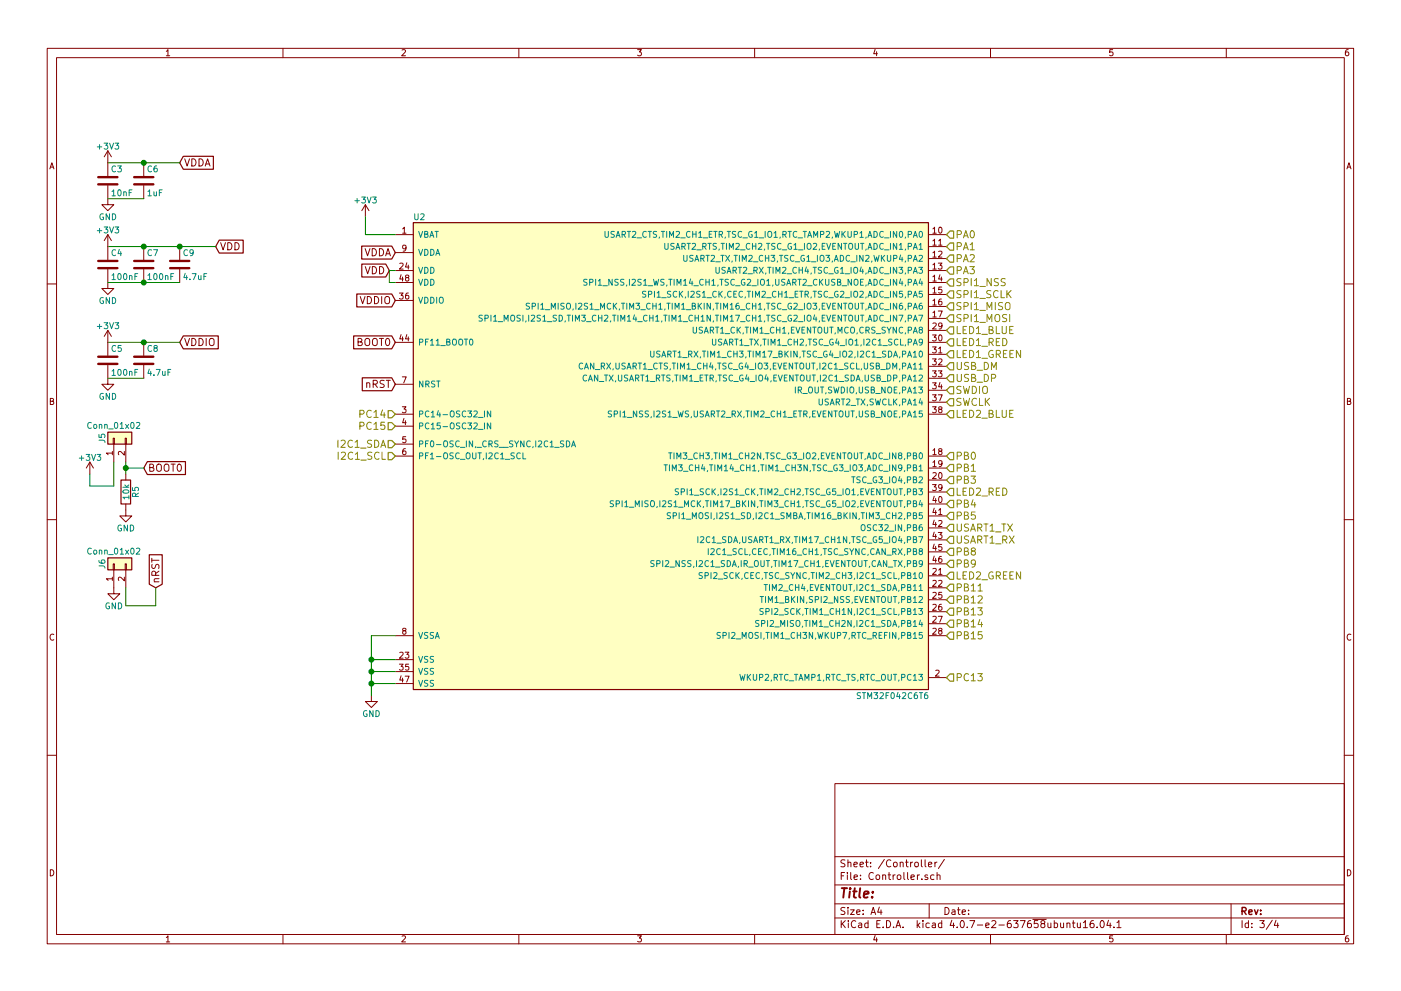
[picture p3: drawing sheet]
EESchema Schematic File Version 2
LIBS:power
LIBS:device
LIBS:switches
LIBS:relays
LIBS:motors
LIBS:transistors
LIBS:conn
LIBS:linear
LIBS:regul
LIBS:74xx
LIBS:cmos4000
LIBS:adc-dac
LIBS:memory
LIBS:xilinx
LIBS:microcontrollers
LIBS:dsp
LIBS:microchip
LIBS:analog_switches
LIBS:motorola
LIBS:texas
LIBS:intel
LIBS:audio
LIBS:interface
LIBS:digital-audio
LIBS:philips
LIBS:display
LIBS:cypress
LIBS:siliconi
LIBS:opto
LIBS:atmel
LIBS:contrib
LIBS:valves
LIBS:ozsecdev
LIBS:InitialDesign-cache
EELAYER 25 0
EELAYER END
$Descr A4 11693 8268
encoding utf-8
Sheet 3 4
Title ""
Date ""
Rev ""
Comp ""
Comment1 ""
Comment2 ""
Comment3 ""
Comment4 ""
$EndDescr
$Comp
L STM32F042C6T6 U2
U 1 1
P 5600 3850
F 0 "U2" H 3500 5900 50  0000 C CNN
F 1 "STM32F042C6T6" H 7450 1900 50  0000 C CNN
F 2 "Housings_QFP:LQFP-48_7x7mm_Pitch0.5mm" H 5400 1850 50  0001 C CIN
F 3 "" H 5600 4100 50  0000 C CNN
	1    5600 3850
	1    0    0    -1  
$EndComp
Text HLabel 7900 3350 2    60   Input ~ 0
SWCLK
Text HLabel 7900 3250 2    60   Input ~ 0
SWDIO
Text HLabel 7900 2350 2    60   Input ~ 0
SPI1_NSS
Text HLabel 7900 2450 2    60   Input ~ 0
SPI1_SCLK
Text HLabel 7900 2550 2    60   Input ~ 0
SPI1_MISO
Text HLabel 7900 2650 2    60   Input ~ 0
SPI1_MOSI
Text HLabel 3300 3700 0    60   Input ~ 0
I2C1_SDA
Text HLabel 3300 3800 0    60   Input ~ 0
I2C1_SCL
Text HLabel 7900 4500 2    60   Input ~ 0
USART1_RX
Text HLabel 7900 4400 2    60   Input ~ 0
USART1_TX
Text HLabel 7900 2750 2    60   Input ~ 0
LED1_BLUE
Text HLabel 7900 2850 2    60   Input ~ 0
LED1_RED
Text HLabel 7900 2950 2    60   Input ~ 0
LED1_GREEN
Text HLabel 7900 3050 2    60   Input ~ 0
USB_DM
Text HLabel 7900 3150 2    60   Input ~ 0
USB_DP
Text HLabel 7900 3450 2    60   Input ~ 0
LED2_BLUE
Text HLabel 7900 4100 2    60   Input ~ 0
LED2_RED
Text HLabel 7900 4800 2    60   Input ~ 0
LED2_GREEN
$Comp
L GND #PWR018
U 1 1
P 3100 5800
F 0 "#PWR018" H 3100 5550 50  0001 C CNN
F 1 "GND" H 3100 5650 50  0000 C CNN
F 2 "" H 3100 5800 50  0001 C CNN
F 3 "" H 3100 5800 50  0001 C CNN
	1    3100 5800
	1    0    0    -1  
$EndComp
Wire Wire Line
	3300 5300 3100 5300
Wire Wire Line
	3100 5300 3100 5800
Wire Wire Line
	3300 5500 3100 5500
Connection ~ 3100 5500
Wire Wire Line
	3300 5600 3100 5600
Connection ~ 3100 5600
Wire Wire Line
	3300 5700 3100 5700
Connection ~ 3100 5700
Text GLabel 3300 2100 0    60   Input ~ 0
VDDA
Text GLabel 3250 2250 0    60   Input ~ 0
VDD
Wire Wire Line
	3300 2250 3250 2250
Wire Wire Line
	3250 2250 3250 2350
Wire Wire Line
	3250 2350 3300 2350
Text GLabel 3300 2500 0    60   Input ~ 0
VDDIO
Text GLabel 1500 1350 2    60   Input ~ 0
VDDA
$Comp
L C C3
U 1 1
P 900 1500
F 0 "C3" H 925 1600 50  0000 L CNN
F 1 "10nF" H 925 1400 50  0000 L CNN
F 2 "Capacitors_SMD:C_0805" H 938 1350 50  0001 C CNN
F 3 "" H 900 1500 50  0001 C CNN
	1    900  1500
	1    0    0    -1  
$EndComp
$Comp
L C C6
U 1 1
P 1200 1500
F 0 "C6" H 1225 1600 50  0000 L CNN
F 1 "1uF" H 1225 1400 50  0000 L CNN
F 2 "Capacitors_SMD:C_0805" H 1238 1350 50  0001 C CNN
F 3 "" H 1200 1500 50  0001 C CNN
	1    1200 1500
	1    0    0    -1  
$EndComp
Text GLabel 1800 2050 2    60   Input ~ 0
VDD
$Comp
L C C4
U 1 1
P 900 2200
F 0 "C4" H 925 2300 50  0000 L CNN
F 1 "100nF" H 925 2100 50  0000 L CNN
F 2 "Capacitors_SMD:C_0805" H 938 2050 50  0001 C CNN
F 3 "" H 900 2200 50  0001 C CNN
	1    900  2200
	1    0    0    -1  
$EndComp
$Comp
L C C7
U 1 1
P 1200 2200
F 0 "C7" H 1225 2300 50  0000 L CNN
F 1 "100nF" H 1225 2100 50  0000 L CNN
F 2 "Capacitors_SMD:C_0805" H 1238 2050 50  0001 C CNN
F 3 "" H 1200 2200 50  0001 C CNN
	1    1200 2200
	1    0    0    -1  
$EndComp
$Comp
L C C9
U 1 1
P 1500 2200
F 0 "C9" H 1525 2300 50  0000 L CNN
F 1 "4.7uF" H 1525 2100 50  0000 L CNN
F 2 "Capacitors_SMD:C_0805" H 1538 2050 50  0001 C CNN
F 3 "" H 1500 2200 50  0001 C CNN
	1    1500 2200
	1    0    0    -1  
$EndComp
Text GLabel 1500 2850 2    60   Input ~ 0
VDDIO
$Comp
L C C5
U 1 1
P 900 3000
F 0 "C5" H 925 3100 50  0000 L CNN
F 1 "100nF" H 925 2900 50  0000 L CNN
F 2 "Capacitors_SMD:C_0805" H 938 2850 50  0001 C CNN
F 3 "" H 900 3000 50  0001 C CNN
	1    900  3000
	1    0    0    -1  
$EndComp
$Comp
L C C8
U 1 1
P 1200 3000
F 0 "C8" H 1225 3100 50  0000 L CNN
F 1 "4.7uF" H 1225 2900 50  0000 L CNN
F 2 "Capacitors_SMD:C_0805" H 1238 2850 50  0001 C CNN
F 3 "" H 1200 3000 50  0001 C CNN
	1    1200 3000
	1    0    0    -1  
$EndComp
Wire Wire Line
	900  1350 1500 1350
Wire Wire Line
	900  2050 1800 2050
Wire Wire Line
	900  2850 1500 2850
$Comp
L GND #PWR019
U 1 1
P 900 1650
F 0 "#PWR019" H 900 1400 50  0001 C CNN
F 1 "GND" H 900 1500 50  0000 C CNN
F 2 "" H 900 1650 50  0001 C CNN
F 3 "" H 900 1650 50  0001 C CNN
	1    900  1650
	1    0    0    -1  
$EndComp
$Comp
L GND #PWR020
U 1 1
P 900 2350
F 0 "#PWR020" H 900 2100 50  0001 C CNN
F 1 "GND" H 900 2200 50  0000 C CNN
F 2 "" H 900 2350 50  0001 C CNN
F 3 "" H 900 2350 50  0001 C CNN
	1    900  2350
	1    0    0    -1  
$EndComp
$Comp
L GND #PWR021
U 1 1
P 900 3150
F 0 "#PWR021" H 900 2900 50  0001 C CNN
F 1 "GND" H 900 3000 50  0000 C CNN
F 2 "" H 900 3150 50  0001 C CNN
F 3 "" H 900 3150 50  0001 C CNN
	1    900  3150
	1    0    0    -1  
$EndComp
Wire Wire Line
	1200 1650 900  1650
Wire Wire Line
	900  2350 1500 2350
Wire Wire Line
	1200 3150 900  3150
Connection ~ 1200 2350
$Comp
L +3V3 #PWR022
U 1 1
P 3050 1800
F 0 "#PWR022" H 3050 1650 50  0001 C CNN
F 1 "+3V3" H 3050 1940 50  0000 C CNN
F 2 "" H 3050 1800 50  0001 C CNN
F 3 "" H 3050 1800 50  0001 C CNN
	1    3050 1800
	1    0    0    -1  
$EndComp
Wire Wire Line
	3300 1950 3050 1950
Wire Wire Line
	3050 1950 3050 1800
$Comp
L +3V3 #PWR023
U 1 1
P 900 1350
F 0 "#PWR023" H 900 1200 50  0001 C CNN
F 1 "+3V3" H 900 1490 50  0000 C CNN
F 2 "" H 900 1350 50  0001 C CNN
F 3 "" H 900 1350 50  0001 C CNN
	1    900  1350
	1    0    0    -1  
$EndComp
$Comp
L +3V3 #PWR024
U 1 1
P 900 2050
F 0 "#PWR024" H 900 1900 50  0001 C CNN
F 1 "+3V3" H 900 2190 50  0000 C CNN
F 2 "" H 900 2050 50  0001 C CNN
F 3 "" H 900 2050 50  0001 C CNN
	1    900  2050
	1    0    0    -1  
$EndComp
$Comp
L +3V3 #PWR025
U 1 1
P 900 2850
F 0 "#PWR025" H 900 2700 50  0001 C CNN
F 1 "+3V3" H 900 2990 50  0000 C CNN
F 2 "" H 900 2850 50  0001 C CNN
F 3 "" H 900 2850 50  0001 C CNN
	1    900  2850
	1    0    0    -1  
$EndComp
Text GLabel 3300 2850 0    60   Input ~ 0
BOOT0
Text GLabel 1200 3900 2    60   Input ~ 0
BOOT0
$Comp
L R R5
U 1 1
P 1050 4100
F 0 "R5" V 1130 4100 50  0000 C CNN
F 1 "10k" V 1050 4100 50  0000 C CNN
F 2 "Resistors_SMD:R_0805" V 980 4100 50  0001 C CNN
F 3 "" H 1050 4100 50  0001 C CNN
	1    1050 4100
	1    0    0    -1  
$EndComp
$Comp
L Conn_01x02 J5
U 1 1
P 950 3650
F 0 "J5" H 950 3750 50  0000 C CNN
F 1 "Conn_01x02" V 1050 3650 50  0000 C CNN
F 2 "Pin_Headers:Pin_Header_Straight_1x02_Pitch2.54mm" H 950 3650 50  0001 C CNN
F 3 "" H 950 3650 50  0001 C CNN
	1    950  3650
	0    -1   -1   0   
$EndComp
Wire Wire Line
	1050 3850 1050 3950
Wire Wire Line
	1200 3900 1050 3900
Connection ~ 1050 3900
$Comp
L +3V3 #PWR026
U 1 1
P 750 3950
F 0 "#PWR026" H 750 3800 50  0001 C CNN
F 1 "+3V3" H 750 4090 50  0000 C CNN
F 2 "" H 750 3950 50  0001 C CNN
F 3 "" H 750 3950 50  0001 C CNN
	1    750  3950
	1    0    0    -1  
$EndComp
Wire Wire Line
	950  3850 950  4050
Wire Wire Line
	950  4050 750  4050
Wire Wire Line
	750  4050 750  3950
$Comp
L GND #PWR027
U 1 1
P 1050 4250
F 0 "#PWR027" H 1050 4000 50  0001 C CNN
F 1 "GND" H 1050 4100 50  0000 C CNN
F 2 "" H 1050 4250 50  0001 C CNN
F 3 "" H 1050 4250 50  0001 C CNN
	1    1050 4250
	1    0    0    -1  
$EndComp
Text GLabel 3300 3200 0    60   Input ~ 0
nRST
$Comp
L Conn_01x02 J6
U 1 1
P 950 4700
F 0 "J6" H 950 4800 50  0000 C CNN
F 1 "Conn_01x02" V 1050 4700 50  0000 C CNN
F 2 "Pin_Headers:Pin_Header_Straight_1x02_Pitch2.54mm" H 950 4700 50  0001 C CNN
F 3 "" H 950 4700 50  0001 C CNN
	1    950  4700
	0    -1   -1   0   
$EndComp
$Comp
L GND #PWR028
U 1 1
P 950 4900
F 0 "#PWR028" H 950 4650 50  0001 C CNN
F 1 "GND" H 950 4750 50  0000 C CNN
F 2 "" H 950 4900 50  0001 C CNN
F 3 "" H 950 4900 50  0001 C CNN
	1    950  4900
	1    0    0    -1  
$EndComp
Text GLabel 1300 4900 1    60   Input ~ 0
nRST
Wire Wire Line
	1050 4900 1050 5050
Wire Wire Line
	1050 5050 1300 5050
Wire Wire Line
	1300 5050 1300 4900
Text HLabel 3300 3450 0    60   Input ~ 0
PC14
Text HLabel 3300 3550 0    60   Input ~ 0
PC15
Text HLabel 7900 1950 2    60   Input ~ 0
PA0
Text HLabel 7900 2050 2    60   Input ~ 0
PA1
Text HLabel 7900 2150 2    60   Input ~ 0
PA2
Text HLabel 7900 2250 2    60   Input ~ 0
PA3
Text HLabel 7900 3800 2    60   Input ~ 0
PB0
Text HLabel 7900 3900 2    60   Input ~ 0
PB1
Text HLabel 7900 4000 2    60   Input ~ 0
PB3
Text HLabel 7900 4200 2    60   Input ~ 0
PB4
Text HLabel 7900 4300 2    60   Input ~ 0
PB5
Text HLabel 7900 4600 2    60   Input ~ 0
PB8
Text HLabel 7900 4700 2    60   Input ~ 0
PB9
Text HLabel 7900 4900 2    60   Input ~ 0
PB11
Text HLabel 7900 5000 2    60   Input ~ 0
PB12
Text HLabel 7900 5100 2    60   Input ~ 0
PB13
Text HLabel 7900 5200 2    60   Input ~ 0
PB14
Text HLabel 7900 5300 2    60   Input ~ 0
PB15
Text HLabel 7900 5650 2    60   Input ~ 0
PC13
Connection ~ 1200 2050
Connection ~ 1500 2050
Connection ~ 1200 1350
Connection ~ 1200 2850
$EndSCHEMATC
